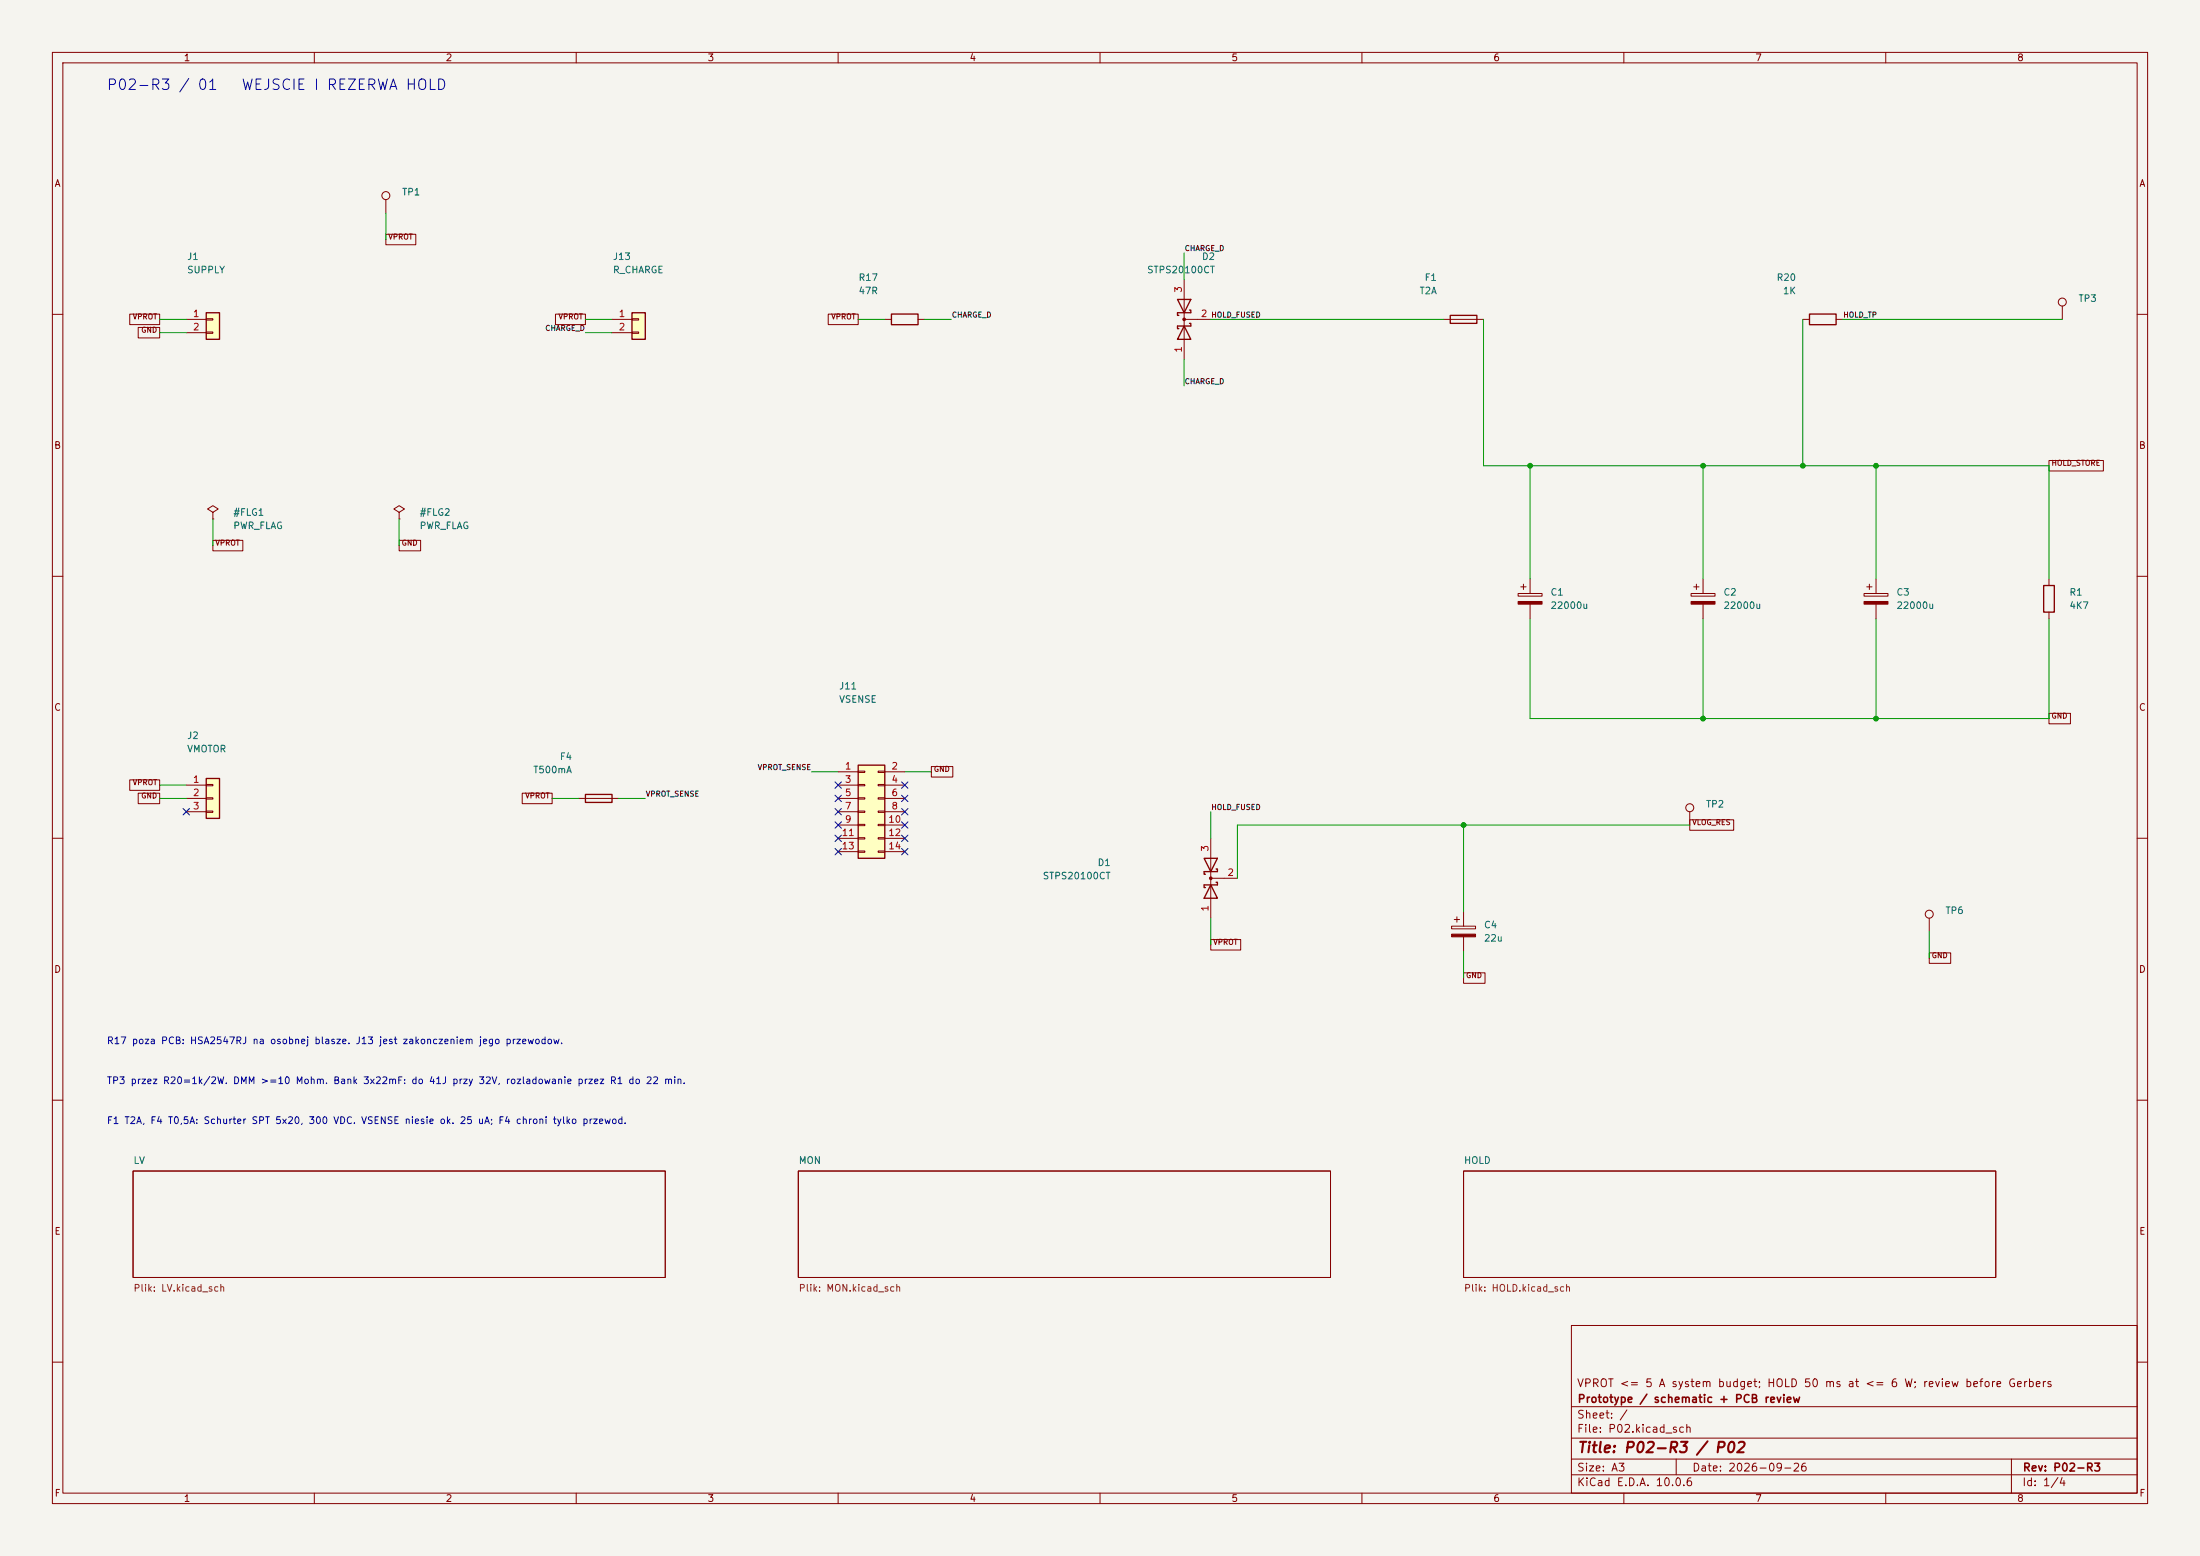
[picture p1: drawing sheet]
<svg xmlns="http://www.w3.org/2000/svg" width="420mm" height="297mm" viewBox="0 0 420 297" stroke-linecap="round" stroke-linejoin="round" font-family="sans-serif">
<path d="M0 0h420v297h-420z" fill="#f5f4ef" stroke="#f5f4ef" stroke-width=".19"/>
<g fill="none" stroke="#840000" stroke-width=".19">
<path d="M10 10h400v277h-400zM12 12h396v273h-396zM60 10v2M110 10v2M160 10v2M210 10v2M260 10v2M310 10v2M360 10v2M226.1 53.3v15.3M393.7 58.4v2.6M10 60h2"/>
<path d="M226.1 61h5M275.6 61h7.6M408 60h2M10 110h2M322.8 113.3h4.6v.5h-4.6zM323.3 112h1.1M323.8 111.5v1M325.1 110.5v2.8M325.1 115.3v2.8M408 110h2M10 160h2M408 160h2"/>
<path d="M10 210h2M408 210h2M25.4 223.5h101.6v20.3h-101.6zM152.4 223.5h101.6v20.3h-101.6zM279.4 223.5h101.6v20.3h-101.6zM300 253h108v32h-108zM10 260h2M300 278.5h108M300 274.5h108M300 268.5h108M320 278.5v3M384 278.5v6.5"/>
<path d="M408 260h2M60 285v2M110 285v2M160 285v2M210 285v2M260 285v2M300 281.5h108M310 285v2M360 285v2"/>
<circle cx="393.7" cy="57.7" r=".76"/>
</g>
<path d="M224.8 57.2h2.5l-1.2 2.5zM227.1 59.2h.2v.5h-2.5v.5h.2M226.1 62.2l1.2 2.6h-2.5zM227.1 61.7h.2v.5h-2.5v.5h.2M276.9 60.2h5v1.5h-5z" fill="none" stroke="#840000" stroke-width=".25"/>
<g fill="#840000" stroke="#840000" stroke-width=".19">
<path d="M322.8 114.8h4.6v.5h-4.6z"/>
<circle cx="226.1" cy="61" r=".25"/>
</g>
<path d="M39.4 148.6h2.5v7.6h-2.5z" fill="#ffffc2"/>
<path d="M39.4 148.6h2.5v7.6h-2.5z" fill="none" stroke="#840000" stroke-width=".25"/>
<g fill="none" stroke="#840000" stroke-width=".19">
<path d="M73.7 38.1v2.5M35.6 149.9h3.8M35.6 152.4h3.8M35.6 154.9h3.8M39.4 149.7h1.2v.3h-1.2zM39.4 152.3h1.2v.2h-1.2zM39.4 154.8h1.2v.3h-1.2z"/>
<circle cx="73.7" cy="37.3" r=".76"/>
</g>
<path d="M120.6 59.7h2.6v5.1h-2.6z" fill="#ffffc2"/>
<path d="M120.6 59.7h2.6v5.1h-2.6z" fill="none" stroke="#840000" stroke-width=".25"/>
<path d="M116.8 61h3.8M116.8 63.5h3.8M120.6 60.8h1.3v.3h-1.3zM120.6 63.4h1.3v.2h-1.3zM76.2 97.8l1-.6-1-.7-1 .7 1 .6v1.3M76.2 99.1h.1M277.1 176.8h4.6v.5h-4.6zM277.6 175.5h1M278.1 175v1M279.4 174v2.8M279.4 178.8v2.8" fill="none" stroke="#840000" stroke-width=".19"/>
<path d="M277.1 178.3h4.6v.5h-4.6z" fill="#840000" stroke="#840000" stroke-width=".19"/>
<path d="M39.4 59.7h2.5v5.1h-2.5z" fill="#ffffc2"/>
<path d="M39.4 59.7h2.5v5.1h-2.5zM170.2 59.9h5.1v2.1h-5.1z" fill="none" stroke="#840000" stroke-width=".25"/>
<g fill="none" stroke="#840000" stroke-width=".19">
<path d="M35.6 61h3.8M35.6 63.5h3.8M39.4 60.8h1.2v.3h-1.2zM39.4 63.4h1.2v.2h-1.2zM168.9 61h1.3M175.3 61h1.2M322.6 154.9v2.6M368.3 175.3v2.5"/>
<circle cx="322.6" cy="154.2" r=".76"/>
<circle cx="368.3" cy="174.5" r=".76"/>
</g>
<path d="M163.8 146.1h5.1v17.7h-5.1z" fill="#ffffc2"/>
<path d="M345.4 59.9h5.1v2.1h-5.1zM390.1 111.8h2.1v5h-2.1zM111.8 151.6h5v1.6h-5zM163.8 146.1h5.1v17.7h-5.1zM229.9 163.8h2.5l-1.3 2.6zM231.1 168.9l1.3 2.6h-2.5zM232.2 168.4h.2v.5h-2.5v.5h.2M232.2 165.9h.2v.5h-2.5v.5h.2" fill="none" stroke="#840000" stroke-width=".25"/>
<g fill="none" stroke="#840000" stroke-width=".19">
<path d="M24.8 60h5.7v2h-5.7zM73.7 44.7h5.7v2h-5.7zM106 60h5.8v2h-5.8zM158.1 60h5.7v2h-5.7zM26.4 62.5h4.1v2h-4.1zM344.2 61h1.2M350.5 61h1.3M40.6 97.8l1.1-.6-1.1-.7-1 .7 1 .6v1.3M40.6 99.1h.1M391.2 87.9h10.3v2h-10.3zM40.6 103.1h5.8v2h-5.8zM76.2 103.1h4.1v2h-4.1z"/>
<path d="M289.8 113.3h4.6v.5h-4.6zM290.3 112h1M290.8 111.5v1M292.1 110.5v2.8M292.1 115.3v2.8M355.9 113.3h4.5v.5h-4.5zM356.4 112h1M356.9 111.5v1M358.1 110.5v2.8M358.1 115.3v2.8M391.2 110.5v1.3M391.2 116.8v1.3"/>
<path d="M391.2 136.2h4.1v2h-4.1zM24.8 148.9h5.7v2h-5.7zM26.4 151.4h4.1v2h-4.1zM99.7 151.4h5.7v2h-5.7zM110.5 152.4h7.6M160 147.3h3.8M160 149.9h3.8M160 152.4h3.8M160 154.9h3.8M160 157.5h3.8M163.8 147.2h1.3v.2h-1.3zM163.8 149.7h1.3v.3h-1.3z"/>
<path d="M163.8 152.3h1.3v.2h-1.3zM163.8 154.8h1.3v.3h-1.3zM163.8 157.4h1.3v.2h-1.3zM163.8 159.9h1.3v.2h-1.3zM167.6 147.2h1.3v.2h-1.3zM167.6 149.7h1.3v.3h-1.3zM167.6 152.3h1.3v.2h-1.3zM167.6 154.8h1.3v.3h-1.3zM167.6 157.4h1.3v.2h-1.3zM167.6 159.9h1.3v.2h-1.3zM168.9 147.3h3.8M168.9 149.9h3.8"/>
<path d="M168.9 152.4h3.8M168.9 154.9h3.8M168.9 157.5h3.8M177.8 146.3h4.1v2h-4.1zM322.6 156.5h8.4v2h-8.4zM160 160h3.8M160 162.6h3.8M163.8 162.4h1.3v.3h-1.3zM167.6 162.4h1.3v.3h-1.3zM168.9 160h3.8M168.9 162.6h3.8M231.1 179.3h5.8v2h-5.8z"/>
<path d="M231.1 167.6h5.1M231.1 160v15.3M279.4 185.7h4.1v2h-4.1zM368.3 181.9h4.1v2h-4.1z"/>
</g>
<g fill="#840000" stroke="#840000" stroke-width=".19">
<path d="M355.9 114.8h4.5v.5h-4.5z"/>
<path d="M289.8 114.8h4.6v.5h-4.6z"/>
<circle cx="231.1" cy="167.6" r=".25"/>
</g>
<g fill="none" stroke="#009600" stroke-width=".19">
<path d="M73.7 40.6v5.1M226.1 48.3v5M30.5 61h5.1M30.5 63.5h5.1M111.8 61h5M111.8 63.5h5M163.8 61h5.1M176.5 61h5.1M226.1 68.6v5.1M231.1 61h44.5M283.2 61v27.9h108v21.6M344.2 61v27.9"/>
<path d="M351.8 61h41.9M40.6 99.1v5M76.2 99.1v5M292.1 88.9v21.6M325.1 88.9v21.6M358.1 88.9v21.6M292.1 118.1v19.1h99.1v-19.1M325.1 118.1v19.1M358.1 118.1v19.1M30.5 149.9h5.1M30.5 152.4h5.1M105.4 152.4h5.1"/>
<path d="M118.1 152.4h5.1M154.9 147.3h5.1M172.7 147.3h5.1M231.1 154.9v5.1M279.4 157.5v16.5M322.6 157.5h-86.4v10.1M231.1 175.3v5M368.3 177.8v5.1M279.4 181.6v5.1"/>
</g>
<g fill="none" stroke="#000084" stroke-width=".19">
<path d="M35 154.3l1.2 1.2M36.2 154.3l-1.2 1.2M159.4 159.4l1.2 1.2M159.4 149.3l1.2 1.2M159.4 156.9l1.2 1.2M159.4 151.8l1.2 1.2M159.4 154.3l1.2 1.2M160.6 159.4l-1.2 1.2M160.6 156.9l-1.2 1.2M160.6 149.3l-1.2 1.2M160.6 151.8l-1.2 1.2M160.6 154.3l-1.2 1.2"/>
<path d="M172.1 149.3l1.2 1.2M172.1 151.8l1.2 1.2M172.1 154.3l1.2 1.2M172.1 156.9l1.2 1.2M172.1 159.4l1.2 1.2M173.3 149.3l-1.2 1.2M173.3 151.8l-1.2 1.2M173.3 154.3l-1.2 1.2M173.3 156.9l-1.2 1.2M173.3 159.4l-1.2 1.2M159.4 162l1.2 1.2M160.6 162l-1.2 1.2"/>
<path d="M172.1 162l1.2 1.2M173.3 162l-1.2 1.2"/>
</g>
<g fill="#009600" stroke="#009600" stroke-width=".19">
<circle cx="279.4" cy="157.5" r=".46"/>
<circle cx="292.1" cy="88.9" r=".46"/>
<circle cx="325.1" cy="88.9" r=".46"/>
<circle cx="358.1" cy="88.9" r=".46"/>
<circle cx="325.1" cy="137.2" r=".46"/>
<circle cx="344.2" cy="88.9" r=".46"/>
<circle cx="358.1" cy="137.2" r=".46"/>
</g>
<g font-size="2" fill="#0000c2">
<text x="20.2" y="17.7">P02-R3 / 01</text>
<text x="45.9" y="17.7">WEJSCIE I REZERWA HOLD</text>
</g>
<text font-size="2" fill="#840000" x="301" y="277.8">Title: P02-R3 / P02</text>
<g font-size="1.5" fill="#840000">
<text x="300.9" y="265.1">VPROT &lt;= 5 A system budget; HOLD 50 ms at &lt;= 6 W; review before Gerbers</text>
<text x="301" y="268.1">Prototype / schematic + PCB review</text>
<text x="300.9" y="273.8">File: P02.kicad_sch</text>
<text x="300.9" y="271.1">Sheet: /</text>
<text x="300.9" y="281.2">Size: A3</text>
<text x="322.9" y="281.2">Date: 2026-09-26</text>
<text x="386" y="281.2">Rev: P02-R3</text>
<text x="300.9" y="284">KiCad E.D.A. 10.0.6</text>
<text x="385.9" y="284">Id: 1/4</text>
</g>
<g font-size="1.3" fill="#840000">
<text x="35" y="12">1</text>
<text x="85" y="12">2</text>
<text x="135" y="12">3</text>
<text x="185" y="12">4</text>
<text x="235" y="12">5</text>
<text x="285" y="12">6</text>
<text x="335" y="12">7</text>
<text x="385" y="12">8</text>
<text x="10.3" y="36">A</text>
<text x="408.3" y="36">A</text>
<text x="10.2" y="86">B</text>
<text x="408.2" y="86">B</text>
<text x="10.2" y="136">C</text>
<text x="408.2" y="136">C</text>
<text x="10.2" y="186">D</text>
<text x="408.2" y="186">D</text>
<text x="10.3" y="236">E</text>
<text x="408.3" y="236">E</text>
<text x="10.3" y="286">F</text>
<text x="35" y="287">1</text>
<text x="85" y="287">2</text>
<text x="135" y="287">3</text>
<text x="185" y="287">4</text>
<text x="235" y="287">5</text>
<text x="285" y="287">6</text>
<text x="335" y="287">7</text>
<text x="385" y="287">8</text>
<text x="408.3" y="286">F</text>
</g>
<g font-size="1.3" fill="#006464">
<text x="76.6" y="37.6">TP1</text>
<text x="35.6" y="49.9">J1</text>
<text x="35.6" y="52.5">SUPPLY</text>
<text x="116.9" y="49.9">J13</text>
<text x="116.9" y="52.5">R_CHARGE</text>
<text x="163.8" y="53.9">R17</text>
<text x="218.9" y="52.5">STPS20100CT</text>
<text x="229.3" y="49.9">D2</text>
<text x="271.9" y="53.9">F1</text>
<text x="339.1" y="53.9">R20</text>
<text x="163.8" y="56.5">47R</text>
<text x="270.9" y="56.5">T2A</text>
<text x="340.3" y="56.5">1K</text>
<text x="396.7" y="57.9">TP3</text>
<text x="44.4" y="98.8">#FLG1</text>
<text x="44.4" y="101.3">PWR_FLAG</text>
<text x="80" y="98.8">#FLG2</text>
<text x="80" y="101.3">PWR_FLAG</text>
<text x="295.9" y="114">C1</text>
<text x="328.9" y="114">C2</text>
<text x="361.9" y="114">C3</text>
<text x="395" y="114">R1</text>
<text x="295.9" y="116.5">22000u</text>
<text x="328.9" y="116.5">22000u</text>
<text x="361.9" y="116.5">22000u</text>
<text x="395" y="116.5">4K7</text>
<text x="160.1" y="131.9">J11</text>
<text x="160.1" y="134.4">VSENSE</text>
<text x="35.6" y="141.4">J2</text>
<text x="35.6" y="143.9">VMOTOR</text>
<text x="101.7" y="147.9">T500mA</text>
<text x="106.8" y="145.4">F4</text>
<text x="325.6" y="154.4">TP2</text>
<text x="209.4" y="165.6">D1</text>
<text x="199" y="168.1">STPS20100CT</text>
<text x="283.2" y="177.5">C4</text>
<text x="371.3" y="174.8">TP6</text>
<text x="283.2" y="180">22u</text>
<text x="25.4" y="222.5">LV</text>
<text x="152.4" y="222.5">MON</text>
<text x="279.4" y="222.5">HOLD</text>
</g>
<g font-size="1.3" fill="#a90000">
<text x="225.9" y="56" transform="rotate(-90 225.9 56)">3</text>
<text x="36.7" y="60.8">1</text>
<text x="36.7" y="63.4">2</text>
<text x="118" y="60.8">1</text>
<text x="118" y="63.4">2</text>
<text x="229.1" y="60.8">2</text>
<text x="225.9" y="67.4" transform="rotate(-90 225.9 67.4)">1</text>
<text x="36.7" y="149.7">1</text>
<text x="161.2" y="147.2">1</text>
<text x="161.2" y="149.7">3</text>
<text x="170.1" y="147.2">2</text>
<text x="170.1" y="149.7">4</text>
<text x="36.7" y="152.3">2</text>
<text x="36.7" y="154.8">3</text>
<text x="161.2" y="152.3">5</text>
<text x="161.2" y="154.8">7</text>
<text x="170.1" y="152.3">6</text>
<text x="170.1" y="154.8">8</text>
<text x="160.6" y="159.9">11</text>
<text x="161.2" y="157.3">9</text>
<text x="169.5" y="157.3">10</text>
<text x="169.5" y="159.9">12</text>
<text x="160.6" y="162.4">13</text>
<text x="169.5" y="162.4">14</text>
<text x="231" y="162.7" transform="rotate(-90 231 162.7)">3</text>
<text x="234.2" y="167.5">2</text>
<text x="231" y="174.1" transform="rotate(-90 231 174.1)">1</text>
</g>
<g font-size="1.3" fill="#0000c2">
<text x="20.3" y="199.6">R17 poza PCB: HSA2547RJ na osobnej blasze. J13 jest zakonczeniem jego przewodow.</text>
<text x="20.3" y="207.2">TP3 przez R20=1k/2W. DMM &gt;=10 Mohm. Bank 3x22mF: do 41J przy 32V, rozladowanie przez R1 do 22 min.</text>
<text x="20.3" y="214.9">F1 T2A, F4 T0,5A: Schurter SPT 5x20, 300 VDC. VSENSE niesie ok. 25 uA; F4 chroni tylko przewod.</text>
</g>
<g font-size="1.3" fill="#725600">
<text x="25.4" y="246.9">Plik: LV.kicad_sch</text>
<text x="152.4" y="246.9">Plik: MON.kicad_sch</text>
<text x="279.4" y="246.9">Plik: HOLD.kicad_sch</text>
</g>
<g font-size="1" fill="#840000">
<text x="74" y="46">VPROT</text>
<text x="25.2" y="61.2">VPROT</text>
<text x="26.9" y="63.7">GND</text>
<text x="106.5" y="61.2">VPROT</text>
<text x="158.6" y="61.2">VPROT</text>
<text x="391.5" y="89.1">HOLD_STORE</text>
<text x="41" y="104.4">VPROT</text>
<text x="76.6" y="104.4">GND</text>
<text x="391.5" y="137.4">GND</text>
<text x="178.2" y="147.6">GND</text>
<text x="25.2" y="150.1">VPROT</text>
<text x="26.9" y="152.6">GND</text>
<text x="100.2" y="152.6">VPROT</text>
<text x="323" y="157.7">VLOG_RES</text>
<text x="231.5" y="180.6">VPROT</text>
<text x="368.7" y="183.1">GND</text>
<text x="279.8" y="186.9">GND</text>
</g>
<g font-size="1" fill="#0f0f0f">
<text x="226.1" y="48.2">CHARGE_D</text>
<text x="104" y="63.4">CHARGE_D</text>
<text x="181.6" y="60.9">CHARGE_D</text>
<text x="231.1" y="60.9">HOLD_FUSED</text>
<text x="351.8" y="60.9">HOLD_TP</text>
<text x="226.1" y="73.6">CHARGE_D</text>
<text x="144.5" y="147.2">VPROT_SENSE</text>
<text x="123.2" y="152.3">VPROT_SENSE</text>
<text x="231.1" y="154.8">HOLD_FUSED</text>
</g>
</svg>
